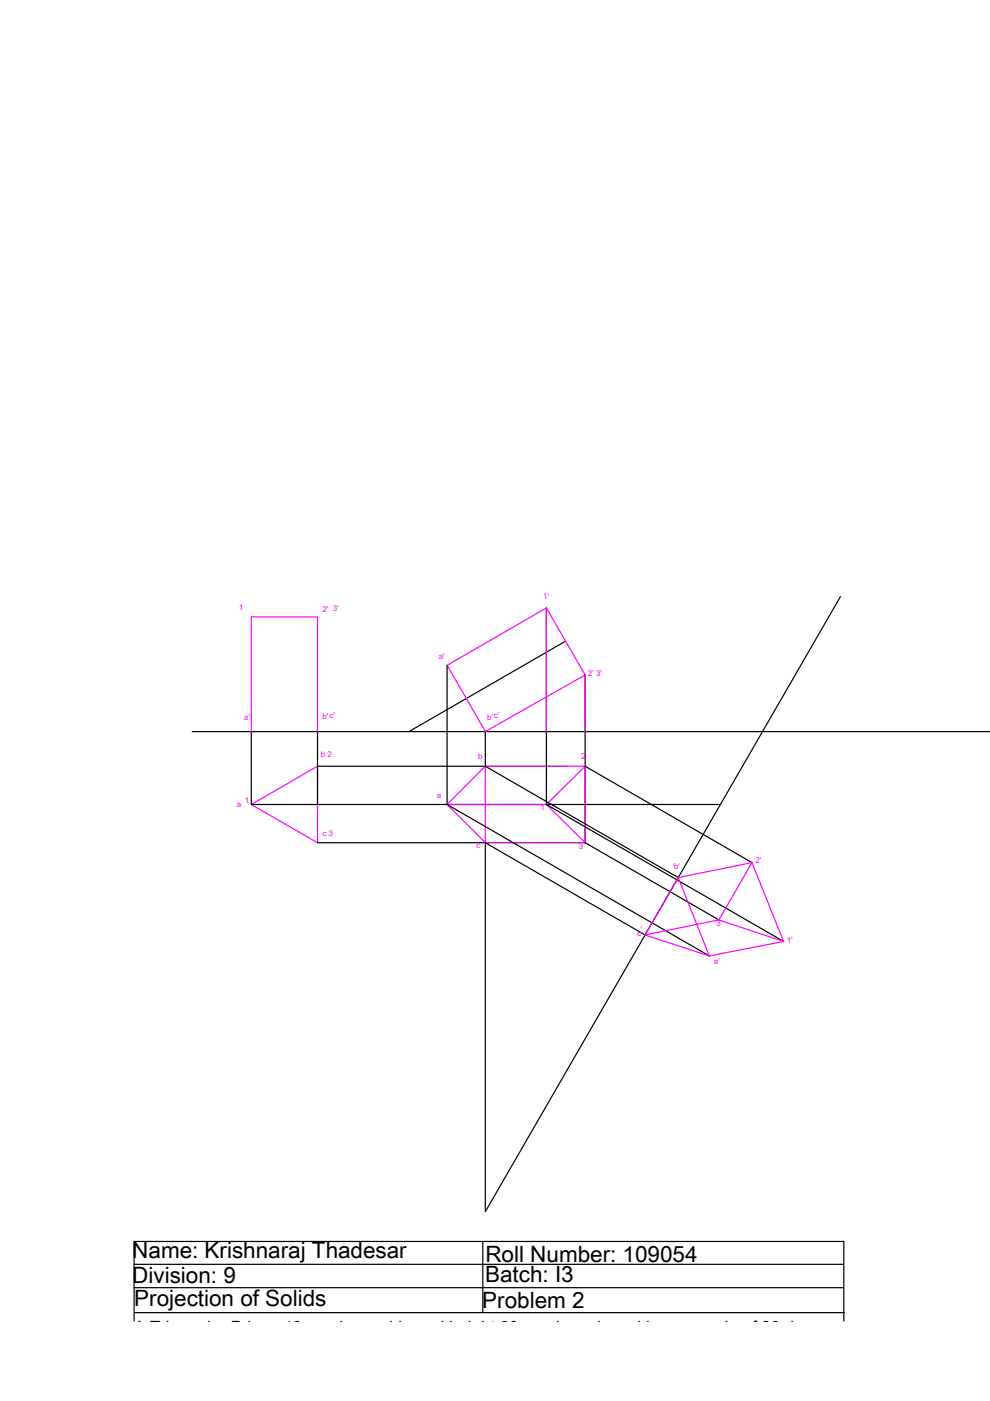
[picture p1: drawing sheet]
<svg xmlns="http://www.w3.org/2000/svg" width="210mm" height="297mm" viewBox="0 0 210 297" stroke-linecap="round" stroke-linejoin="round" font-family="sans-serif">
<!-- layer: 0 -->
<g fill="none" stroke="#000" stroke-width=".25">
<path d="M115.9 128.9v41.7h-62.6v-15.5M119.9 135.9l-33.2 19.2M178.2 126.5l-75.3 130.4v-78.2M40.8 155.1h169.2M67.3 155.1v15.5M94.8 141.1v29.5l55.6 32.1M102.9 155.1v7.3l40.9 23.7M124.1 143.1v35.6M67.3 162.5h52.9M67.3 178.7h56.8M102.9 178.7l33.9 19.5M124.1 162.5l35.3 20.4"/>
<path d="M124.1 178.7l28.3 16.3M152.7 170.6h-36.8l50.2 29M28.4 273h150.5M28.4 268.1h150.5M28.5 278.3h150.5M102.4 263.2v15M28.4 280.1v-16.9h150.5v16.9"/>
</g>
<g fill="none" stroke="#f0f" stroke-width=".25">
<path d="M115.9 128.9v26.2M53.3 155.1v-24.3h14v24.3M94.8 141.1l21.1-12.2 8.2 14.2-21.2 12zM124.1 143.1v12M53.3 170.6l14-8.1v16.2zM94.8 170.6h21.1M102.9 162.5h21.2M102.9 162.4v16.3l-8.1-8.1zM102.9 178.7h21.2M115.9 170.6l8.2-8.1v16.2zM143.8 186.1l6.6 16.6-13.6-4.5zM152.4 195l-15.6 3.2"/>
<path d="M159.4 182.9l6.7 16.7-13.7-4.6zM159.4 182.9l-15.6 3.2M166.1 199.6l-15.7 3.1"/>
</g>
<g font-size="4.8">
<text x="28.1" y="266.6">Name: Krishnaraj Thadesar</text>
<text x="102.9" y="267.7">Roll Number: 109054</text>
<text x="28.1" y="272">Division: 9</text>
<text x="102.9" y="271.9">Batch: I3</text>
<text x="28.5" y="277">Projection of Solids</text>
<text x="102.3" y="277.3">Problem 2</text>
</g>
<text font-size="3.6" x="28.4" y="282.6">A Triangular Prism, 40 mm base sid eand height 60 mm long, is making an angle of 30 deg</text>
<g font-size="1.7" fill="#f0f">
<text x="50.7" y="129.3">1</text>
<text x="68.4" y="129.8">2' 3'</text>
<text x="115.2" y="127.1">1'</text>
<text x="93" y="139.8">a'</text>
<text x="124.7" y="143.3">2' 3'</text>
<text x="51.7" y="152.7">a'</text>
<text x="68.4" y="152.3">b'c'</text>
<text x="103.3" y="152.6">b'c'</text>
<text x="68" y="160.6">b 2</text>
<text x="101.4" y="160.9">b</text>
<text x="123.2" y="160.9">2</text>
<text x="50.2" y="171.2">a</text>
<text x="51.9" y="170.4">1</text>
<text x="92.6" y="169.1">a</text>
<text x="114.6" y="171.8">1</text>
<text x="68.4" y="177.3">c 3</text>
<text x="101" y="179.9">c</text>
<text x="122.7" y="179.9">3</text>
<text x="142.9" y="184.3">b'</text>
<text x="160.2" y="182.9">2'</text>
<text x="135.9" y="197.7">'</text>
<text x="151.9" y="196.3">3'</text>
<text x="135.1" y="198.4">c</text>
<text x="166.8" y="199.9">1'</text>
<text x="151.3" y="204.4">a'</text>
</g>
</svg>
